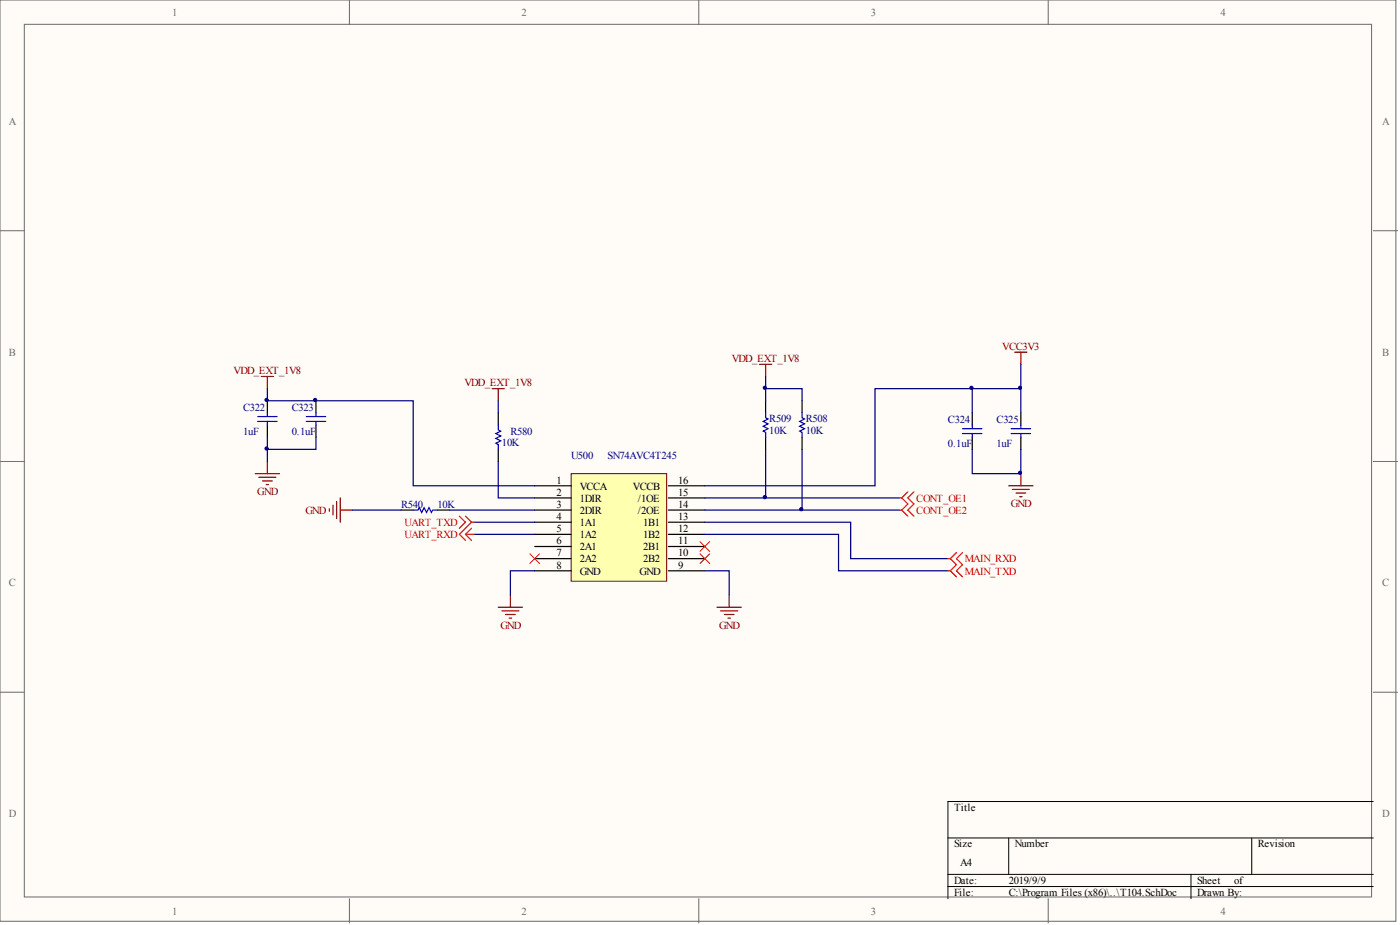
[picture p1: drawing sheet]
<svg xmlns="http://www.w3.org/2000/svg" width="292mm" height="193mm" viewBox="0 0 292 193" stroke-linecap="round" stroke-linejoin="round" font-family="sans-serif">
<g fill="#fffcf8" stroke="#696969" stroke-width=".21">
<path d="M0 0h291.2v192.2h-291.2z"/>
<path d="M5.1 5.1h281.1v182h-281.1z"/>
</g>
<path d="M72.9 0v5.1M145.8 0v5.1M218.7 0v5.1M0 48.1h5.1M286.5 48.1h5.1M0 96.3h5.1M286.5 96.3h5.1M0 144.4h5.1M286.5 144.4h5.1M72.9 187.5v5M145.8 187.5v5M218.7 187.5v5" fill="none" stroke="#696969" stroke-width=".21"/>
<path d="M197.8 174.8h88.7M210.5 174.8v7.6M261.2 174.8v7.6M286.5 167.2h-88.7v20.3M197.8 182.4h88.7M197.8 184.9h88.7M248.5 182.4v5.1" fill="none" stroke="#000" stroke-width=".21"/>
<path d="M119.2 98.8h19.9v22.5h-19.9z" fill="#ffffb0" stroke="#800000" stroke-width=".21"/>
<g fill="none" stroke="#000" stroke-width=".25">
<path d="M55.8 83.6v2.5M55.8 88.7v2.5M65.9 83.6v2.5M65.9 88.7v2.5M104 86.1v2.6M104 93.7v2.6M159.7 83.6v2.5M159.7 91.2v2.5M167.4 83.6v2.5M167.4 91.2v2.5M202.8 86.1v2.6M202.8 91.2v2.5"/>
<path d="M213 86.1v2.6M213 91.2v2.5M83.7 106.4h2.5M91.3 106.4h2.5M111.6 101.3h7.6M111.6 103.9h7.6M111.6 106.4h7.6M111.6 108.9h7.6M111.6 111.5h7.6M111.6 114h7.6M111.6 116.5h7.6M111.6 119.1h7.6"/>
<path d="M139.5 101.3h7.6M139.5 103.9h7.6M139.5 106.4h7.6M139.5 108.9h7.6M139.5 111.5h7.6M139.5 114h7.6M139.5 116.5h7.6M139.5 119.1h7.6"/>
</g>
<g fill="none" stroke="#00f" stroke-width=".25">
<path d="M53.8 86.9h4M53.8 87.9h4M55.8 86.1v.8M55.8 87.9v.8M63.9 86.9h4.1M63.9 87.9h4.1M65.9 86.1v.8M65.9 87.9v.8M104 88.7v1l.5 .2-1 .5 1 .6-1 .5 1 .5-1 .5 .5 .2v1M159.7 86.1v1.1l.6 .2-1.1 .5 1.1 .5-1.1 .5 1.1 .5-1.1 .5 .5 .3v1M167.4 86.1v1.1l.5 .2-1.1 .5 1.1 .5-1.1 .5 1.1 .5-1.1 .5 .6 .3v1M200.8 89.4h4.1"/>
<path d="M200.8 90.4h4.1M202.8 88.7v.7M202.8 90.4v.8M211 89.4h4M211 90.4h4M213 88.7v.7M213 90.4v.8M86.2 106.4h1l.3-.5 .5 1 .5-1 .5 1 .5-1 .5 1 .3-.5h1"/>
</g>
<g fill="none" stroke="#800000" stroke-width=".25">
<path d="M54.5 78.5h2.6M55.8 78.5v2.6M158.5 76h2.5M159.7 76v2.5M211.7 73.5h2.6M213 73.5v2.5M53.2 98.8h5.1M54 99.6h3.6M55.8 96.3v2.5M102.7 81.1h2.5M104 81.1v2.5M213 98.8v2.5"/>
<path d="M54.8 100.3h2M55.5 101.1h.5M68.7 106.2v.5M69.5 105.4v2M70.2 104.6v3.6M71 103.9v5M71 106.4h2.5M210.5 101.3h5M211.2 102.1h3.6M212 102.9h2M212.7 103.6h.5M104 126.7h5"/>
<path d="M104.7 127.4h3.6M105.5 128.2h2M106.2 129h.5M106.5 124.1v2.6M149.6 126.7h5.1M150.4 127.4h3.5M151.1 128.2h2.1M151.9 129h.5M152.1 124.1v2.6"/>
</g>
<g fill="none" stroke="#000080" stroke-width=".25">
<path d="M159.7 78.5v2.6h7.7v2.5M213 76v5.1M55.8 81.1v2.5h30.4v17.7h25.4M55.8 91.2v5.1M65.9 91.2v2.5h-10.1M104 96.3v7.6h7.6M104 83.6v2.5M159.7 93.7v10.2h27.9M159.7 81.1v2.5M167.4 93.7v12.7M202.8 93.7v5.1h10.2v-5.1M202.8 81.1v5"/>
<path d="M213 86.1v-5h-30.4v20.2h-35.5M73.5 106.4h10.2M93.8 106.4h17.8M98.9 111.5h12.7M98.9 108.9h12.7M111.6 119.1h-5.1v5M147.1 119.1h5v5M147.1 108.9h30.4v7.6h20.3M147.1 111.5h27.9v7.6h22.8M147.1 106.4h40.5M147.1 103.9h12.6"/>
</g>
<path d="M110.6 115.5l2 2.1M112.6 115.5l-2 2.1M146.1 115.5l2 2.1M146.1 113l2 2M148.1 115.5l-2 2.1M148.1 113l-2 2" fill="none" stroke="#f00" stroke-width=".21"/>
<g fill="none" stroke="#f00" stroke-width=".25">
<path d="M95.8 107.7l1.3 1.2-1.3 1.3M97.1 107.7l1.3 1.2M97.1 111.5l1.3 1.2M97.1 111.5h1.8M98.4 108.9l-2.6 2.6 1.3 1.2M98.4 108.9h.5M98.4 110.2l-1.3 1.3M187.6 103.9h.5M187.6 106.4h.5M188.1 103.9l1.3 1.2-1.3 1.3M188.1 106.4l1.3 1.3M189.4 102.6l-1.3 1.3"/>
<path d="M190.7 102.6l-1.3 1.3 1.3 1.2-1.3 1.3 1.3 1.3M197.8 116.5h.5M197.8 119.1h.5M198.3 116.5l1.3 1.3-1.3 1.3M198.3 119.1l1.3 1.2M199.6 115.3l-1.3 1.2M200.8 115.3l-1.2 1.2 1.2 1.3-1.2 1.3 1.2 1.2"/>
</g>
<g fill="#000080" stroke="#000080" stroke-width=".21">
<circle cx="55.6" cy="93.6" r=".33"/>
<circle cx="55.6" cy="83.4" r=".33"/>
<circle cx="65.7" cy="83.4" r=".33"/>
<circle cx="159.6" cy="103.7" r=".34"/>
<circle cx="159.6" cy="80.9" r=".33"/>
<circle cx="167.2" cy="106.2" r=".33"/>
<circle cx="202.7" cy="80.9" r=".33"/>
<circle cx="212.8" cy="98.6" r=".33"/>
<circle cx="212.8" cy="80.9" r=".33"/>
</g>
<g font-size="2.2" fill="#696969">
<text x="35.9" y="3.3">1</text>
<text x="108.8" y="3.3">2</text>
<text x="181.7" y="3.3">3</text>
<text x="254.6" y="3.3">4</text>
<text x="1.8" y="26.1">A</text>
<text x="288.4" y="26.1">A</text>
<text x="1.8" y="74.2">B</text>
<text x="288.4" y="74.2">B</text>
<text x="1.8" y="122.3">C</text>
<text x="288.4" y="122.3">C</text>
<text x="1.8" y="170.5">D</text>
<text x="288.4" y="170.5">D</text>
<text x="35.9" y="190.8">1</text>
<text x="108.8" y="190.8">2</text>
<text x="181.7" y="190.8">3</text>
<text x="254.6" y="190.8">4</text>
</g>
<g font-size="2.2" fill="#800000">
<text x="152.7" y="75.5">VDD_EXT_1V8</text>
<text x="209.1" y="73">VCC3V3</text>
<text x="48.7" y="78.1">VDD_EXT_1V8</text>
<text x="96.9" y="80.6">VDD_EXT_1V8</text>
<text x="53.7" y="103.3">GND</text>
<text x="63.7" y="107.2">GND</text>
<text x="210.9" y="105.9">GND</text>
<text x="104.4" y="131.2">GND</text>
<text x="150" y="131.2">GND</text>
</g>
<g font-size="2.2" fill="#000080">
<text x="50.7" y="85.7">C322</text>
<text x="60.9" y="85.7">C323</text>
<text x="160.5" y="88">R509</text>
<text x="168.1" y="88">R508</text>
<text x="197.8" y="88.2">C324</text>
<text x="207.9" y="88.2">C325</text>
<text x="50.7" y="90.7">1uF</text>
<text x="60.9" y="90.7">0.1uF</text>
<text x="104.7" y="93">10K</text>
<text x="106.5" y="90.7">R580</text>
<text x="119.2" y="95.8">U500</text>
<text x="126.8" y="95.8">SN74AVC4T245</text>
<text x="160.5" y="90.5">10K</text>
<text x="168.1" y="90.5">10K</text>
<text x="197.8" y="93.3">0.1uF</text>
<text x="207.9" y="93.3">1uF</text>
<text x="83.7" y="105.9">R540</text>
<text x="91.3" y="105.9">10K</text>
</g>
<g font-size="2.2">
<text x="116.1" y="100.9">1</text>
<text x="141.5" y="100.9">16</text>
<text x="116.1" y="103.4">2</text>
<text x="116.1" y="105.9">3</text>
<text x="120.9" y="102.1">VCCA</text>
<text x="120.9" y="104.7">1DIR</text>
<text x="120.9" y="107.2">2DIR</text>
<text x="132.1" y="102.1">VCCB</text>
<text x="133.1" y="107.2">/2OE</text>
<text x="133.1" y="104.7">/1OE</text>
<text x="141.5" y="105.9">14</text>
<text x="141.5" y="103.4">15</text>
<text x="116.1" y="108.5">4</text>
<text x="116.1" y="111">5</text>
<text x="116.1" y="113.5">6</text>
<text x="120.9" y="109.7">1A1</text>
<text x="120.9" y="112.3">1A2</text>
<text x="134.2" y="112.3">1B2</text>
<text x="134.2" y="109.7">1B1</text>
<text x="141.5" y="113.5">11</text>
<text x="141.5" y="111">12</text>
<text x="141.5" y="108.5">13</text>
<text x="116.1" y="116.1">7</text>
<text x="116.1" y="118.6">8</text>
<text x="120.9" y="114.8">2A1</text>
<text x="120.9" y="117.3">2A2</text>
<text x="120.9" y="119.9">GND</text>
<text x="133.4" y="119.9">GND</text>
<text x="134.2" y="117.3">2B2</text>
<text x="134.2" y="114.8">2B1</text>
<text x="141.5" y="118.6">9</text>
<text x="141.5" y="116.1">10</text>
<text x="199" y="169.2">Title</text>
<text x="199" y="176.8">Size</text>
<text x="211.7" y="176.8">Number</text>
<text x="262.4" y="176.8">Revision</text>
<text x="199" y="184.4">Date:</text>
<text x="200.3" y="180.6">A4</text>
<text x="210.5" y="184.4">2019/9/9</text>
<text x="249.8" y="184.4">Sheet</text>
<text x="257.5" y="184.4">of</text>
<text x="199" y="186.9">File:</text>
<text x="210.5" y="186.9">C:\Program Files (x86)\..\T104.SchDoc</text>
<text x="249.8" y="186.9">Drawn By:</text>
</g>
<g font-size="2.2" fill="#f00">
<text x="191.2" y="104.7">CONT_OE1</text>
<text x="191.2" y="107.2">CONT_OE2</text>
<text x="84.4" y="109.7">UART_TXD</text>
<text x="84.4" y="112.3">UART_RXD</text>
<text x="201.3" y="117.3">MAIN_RXD</text>
<text x="201.3" y="119.9">MAIN_TXD</text>
</g>
</svg>
